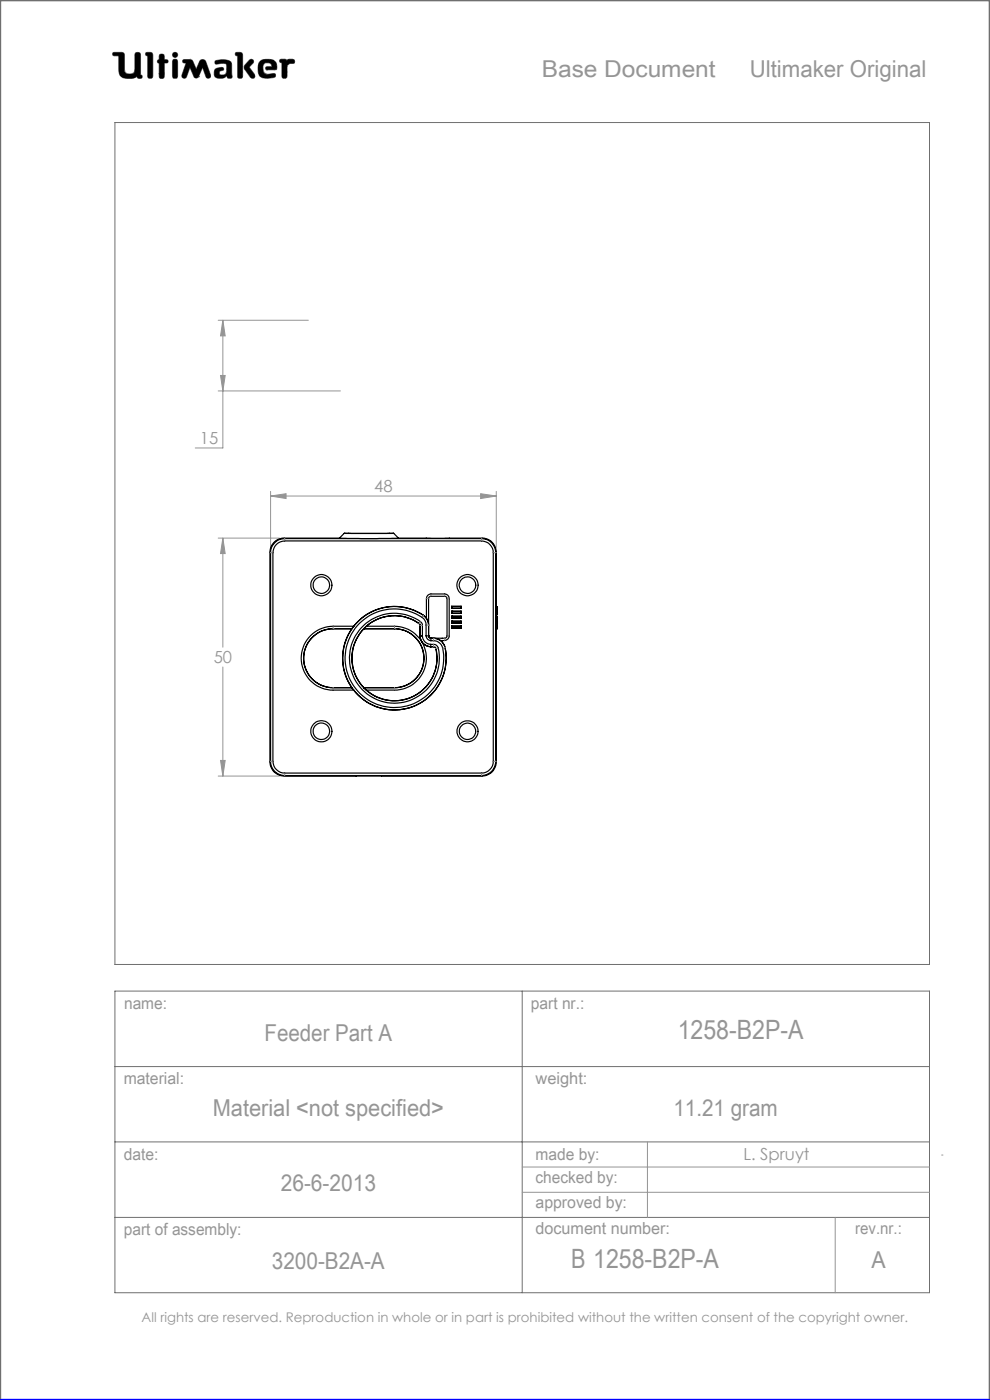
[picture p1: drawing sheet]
<svg xmlns="http://www.w3.org/2000/svg" width="210mm" height="297mm" viewBox="0 0 210 297" stroke-linecap="round" stroke-linejoin="round" font-family="sans-serif">
<g fill="none" stroke="#6f6f6f" stroke-width=".21">
<path d="M24 11.1h1.9l.4 .3 .2 3.9a1.51 1.51 0 0 0 2 0l.2-4a.77 .77 0 0 1 1 0l.1 4.6 .3 .1a.39 .39 0 0 1-.3 .6l-.6-.1-.1-.3a3.8 3.8 0 0 1-3 .3l-.6-.5-.2-.6-.1-3.6h-1a.39 .39 0 0 1-.3-.2 .39 .39 0 0 1 .1-.5zM31 11.1l1.2 .1 .2 .4-.1 4.8a.6 .6 0 0 1-.6 .2 .6 .6 0 0 1-.4-.5v-4.3l-.4-.1zM33.8 12.7v-1.1a.6 .6 0 0 1 .7-.1 .6 .6 0 0 1 .4 .5v.7h.6a.37 .37 0 0 1 0 .6l-.6 .1-.1 3.1a.6 .6 0 0 1-.6 .1 .6 .6 0 0 1-.4-.5v-2.7M33.8 12.7h.1M33.8 13.4h.1M33.8 15.7h.1M33.8 12.7h-.3l-.1 .3v.2l.4 .2M36.7 11.3l.4-.2 .4 .2 .2 .3-.2 .4-.4 .2-.4-.2-.1-.4zM36.8 12.6h.7l.2 .5v3l-.2 .5h-.7l-.2-.5v-3zM38.9 12.7l1.4-.1 .4 .2 .9 1.9 .7-1.6a.73 .73 0 0 1 .7-.5 .73 .73 0 0 1 .7 .5l1 2.8-.1 .5a.53 .53 0 0 1-.5 .2 .53 .53 0 0 1-.4-.3l-.7-2-1 2.1-.4 .2-.4-.2-.9-2.1-.7 2a.54 .54 0 0 1-.5 .3 .54 .54 0 0 1-.5-.2v-.5l.9-2.5-.7-.2zM42.1 16.3h.1M45.6 12.9a3.7 3.7 0 0 1 3.4 .3l.1 .5 .1 2.7a.64 .64 0 0 1-1-.2l-.1-.1a1.93 1.93 0 0 1-2.5 .2 1.32 1.32 0 0 1 .4-1.8l1-.2 .3 .1 .1 .2v.3a.73 .73 0 0 0-.9 .8 .98 .98 0 0 0 1.4 0l.2-.6-.1-1.5a2.59 2.59 0 0 0-2 0l-.4-.2z"/>
<path d="M50 11.1l1.3 .1 .2 .4-.1 4.8a.57 .57 0 0 1-.6 .2 .57 .57 0 0 1-.4-.5v-4.3l-.4-.1zM52.9 12.8l.4-.2 .4 .1 .1 .4-1 1.1 1.2 1.6 .1 .5-.2 .3h-.4a5.9 5.9 0 0 1-1.7-2.2l.1-.6zM55 13.3a2.62 2.62 0 0 1 3.5-.1l.2 1.1-.1 .5h-2l-.2-.1v-.5l1.3-.1-.2-.5a1.24 1.24 0 0 0-1.6 .1l-.1 1.1 .2 .6 .8 .4 1.5-.2 .1 .1v.6a3.8 3.8 0 0 1-3.3-.1 3.2 3.2 0 0 1-.1-2.9zM56.6 14.8h.1M59.4 12.6h1.2l.3 .3a1.21 1.21 0 0 1 1.5-.2v.7l-.9 .1-.6 .4-.1 2.5a.6 .6 0 0 1-.6 .2 .6 .6 0 0 1-.4-.5v-2.8l-.5-.2zM24.4 26h172.8v178.6h-172.8zM24.4 210.3h172.8v63.9h-172.8zM110.8 210.3v63.9M24.4 226.3h172.8M24.4 242.2h172.8M24.4 258.3h172.8"/>
</g>
<path d="M0 297v-297h210v297" fill="none" stroke="#6f6f6f" stroke-width=".5"/>
<g fill="none" stroke="#959595" stroke-width=".21">
<path d="M46.3 67.9h19.1M46.8 79.7h1l-.5 3.2zM47.3 67.9v27.1h-5.9M47.3 67.9l.5 3.4h-1zM46.3 82.9h25.9M46.3 114.2h13M47.3 114.2v23.1M47.3 114.2l.5 3.2h-1zM57.4 104.2v12.1M57.4 105.2h47.9M57.4 105.2l3.3-.5v1.1zM102 104.7l3.3 .5-3.3 .6z"/>
<path d="M105.3 104.2v11.9M47.3 141.5v23.1M46.3 164.6h13M46.8 161.3h1l-.5 3.3zM110.8 247.6h86.4M110.8 252.9h86.4M137.3 242.2v16.1M177.2 258.3v15.9M199.7 245h.3"/>
</g>
<path d="M0 297h210" fill="none" stroke="#00f" stroke-width=".5"/>
<path d="M45.7 12.9l-.1 .5 .2 .2 1.2-.2 .9 .1 .2 .3-.1 1.4a.84 .84 0 0 1-.6 .7 .84 .84 0 0 1-.9-.3l.1-.4 .4-.2a.36 .36 0 0 0 .4-.4 .36 .36 0 0 0-.4-.3 1.23 1.23 0 0 0-1.6 1 1.07 1.07 0 0 0 .3 1.1 1.07 1.07 0 0 0 1.1 .2h.6l.3-.2a.28 .28 0 0 1 .4-.3 .28 .28 0 0 1 .2 .4 .57 .57 0 0 0 .6 .2 .57 .57 0 0 0 .3-.6l-.1-2.4a1.23 1.23 0 0 0-1.5-1zM50 11.1v.6l.4 .1v4.6l.3 .2h.5l.3-.3v-4.8l-.4-.4zM53 12.7l-1.2 1.3v.5l1.4 2 .6 .1 .2-.2v-.6l-1.2-1.6 1-.9v-.4l-.4-.3zM55.2 12.9a2.9 2.9 0 0 0 .1 3.4l.5 .2 1 .1 1.4-.2 .3-.2-.1-.5-.2-.1-1.4 .2-.6-.2-.3-.4-.1-.5a.99 .99 0 0 1 .7-1.3 .99 .99 0 0 1 1.2 .7l-1.2 .1-.2 .4 .3 .2h1.5a.51 .51 0 0 0 .6-.1 .51 .51 0 0 0 0-.6 1.62 1.62 0 0 0-2-1.5l-1.1 .1zM59.4 12.6l-.1 .6 .5 .1v3l.2 .3h.6l.3-.4v-2.3l.6-.4 .9-.1 .1-.5-.3-.3h-1l-.3 .3-.4-.3zM36.7 12.7l-.1 .3v3.4l.2 .2h.7l.2-.3v-3.4l-.2-.3zM36.6 11.6a.56 .56 0 0 0 1.1 0 .56 .56 0 0 0-1.1 0zM33.8 11.6v1.1l-.4 .2v.4l.4 .1v2.9l.2 .3h.5l.4-.4v-2.8l.7-.1 .1-.4-.3-.2h-.5v-.8l-.2-.4h-.6zM31 11.1l-.1 .6 .4 .1v4.5l.3 .3h.5l.3-.5v-4.7l-.4-.3zM38.8 12.7v.5l.7 .2-.9 2.5 .1 .6 .5 .1 .3-.2 .8-2.1 .9 2.1 .3 .2h.3l.3-.2 .9-2.1 .7 2.1 .6 .2 .4-.2v-.5l-1-2.8-.3-.4h-.7l-.3 .2-.8 1.8-.9-1.9-.4-.2zM24 11.2v.6h1.2v2.7a1.76 1.76 0 0 0 2.2 2.1h.9l.8-.4 .3 .4h.6l.2-.2-.1-.4-.3-.1v-4.4l-.4-.4h-.5l-.3 .4v3.4a.81 .81 0 0 1-1.1 .8h-.1a.86 .86 0 0 1-1-1.1l-.1-3.3-.4-.2z" fill-rule="evenodd" fill="#000"/>
<path d="M46.8 161.3h1l-.5 3.3zM47.3 114.2l.5 3.2h-1zM57.4 105.2l3.3-.5v1.1zM102 104.7l3.3 .5-3.3 .6zM47.3 67.9l.5 3.4h-1zM46.8 79.7h1l-.5 3.2z" fill="#959595"/>
<g fill="none" stroke="#000" stroke-width=".25">
<path d="M58.3 115.1a2.73 2.73 0 0 1 2.1-.8h41.7a3 3 0 0 1 3.1 3v44.2a3 3 0 0 1-3.1 3h-41.7a3 3 0 0 1-3-3v-44.2a2.73 2.73 0 0 1 .9-2.2zM58.6 115.5a2.72 2.72 0 0 1 1.8-.7h41.7a2.53 2.53 0 0 1 2.5 2.5v44.2a2.53 2.53 0 0 1-2.5 2.5h-41.7a2.53 2.53 0 0 1-2.5-2.5v-44.2a2.72 2.72 0 0 1 .7-1.8zM72 114.2h-11.7a3 3 0 0 0-3 3v44.4a3 3 0 0 0 3 3h20.6M72 114.2h12.5M73 113.1h10.5M73 113.1l-1 1.1M83.5 113.1l1 1.1M84.5 114.2h17.8a3 3 0 0 1 3 3l-.1 11.6M74.6 133.4a11 11 0 0 0 0 12.5M75 132.9l-.4 .5h-3.9a6.3 6.3 0 0 0-6.3 6.2 6.3 6.3 0 0 0 6.3 6.3h3.9M75 132.9h-4.3a6.8 6.8 0 0 0-6.8 6.7 6.8 6.8 0 0 0 6.8 6.8h4.3M77.2 133.4h.1"/>
<path d="M77.2 133.4a9 9 0 0 0 0 12.5M77.2 133.4h6.5a6.3 6.3 0 0 1 6.2 6.2 6.3 6.3 0 0 1-6.2 6.3h-6.5M77.7 132.9l-.5 .5M77.7 132.9h6a6.8 6.8 0 0 1 6.8 6.7 6.8 6.8 0 0 1-6.8 6.8h-6M88.9 132.3a9 9 0 0 0-13.8 4.4 9 9 0 0 0 8.1 12 9 9 0 0 0 9.3-11.1M88.9 132.3l.2 .3v2.3M88.9 132.3l.2 .4M88.9 132.3a9 9 0 0 0-11.2 .6M89.1 134.9a2.29 2.29 0 0 0 2.3 2.3M89.1 134.9a2.25 2.25 0 0 0 2.3 2.3M89.1 134.9h.1M89.6 134.9a1.85 1.85 0 0 0 1.8 1.8"/>
<path d="M89.6 134.9v-2.4a5.4 5.4 0 0 0-3.5-2.1 9.5 9.5 0 0 0-12 8.3 9.5 9.5 0 0 0 10.3 10.4 9.5 9.5 0 0 0 8.4-11.9 1.22 1.22 0 0 0-1.4-.5M89.6 134.9h-.5M90.4 134.9v-2.3a2.11 2.11 0 0 0-1.5-2 10.4 10.4 0 0 0-15.3 6.2 10.4 10.4 0 0 0 9.8 13.3 10.4 10.4 0 0 0 10.4-12.9 2.11 2.11 0 0 0-2.4-1.3M90.4 134.9a1.09 1.09 0 0 0 1 1M90.4 134.9h.5M90.5 131.1l.3 .6 .1 .9a3.1 3.1 0 0 0-2.4-2.8 11 11 0 0 0-15.5 7.4 11 11 0 0 0 10.8 13.4 11 11 0 0 0 10.5-13.6l-.2-.4a2.52 2.52 0 0 0-2.1-1.2M90.5 131.1a10.8 10.8 0 0 0-15.5 1.8M90.5 131.1v-4.1a.96 .96 0 0 1 .9-1h2.9a.96 .96 0 0 1 1 1v7.9a1.03 1.03 0 0 1-1 1h-.8M90.9 134.9l.2 .4 .3 .1M90.9 134.9h.1M90.9 134.9v-8.1l.5-.3h3.1l.3 .5v8.1l-.5 .3h-2.9M91.4 136.7v.5"/>
<path d="M91.4 137.2h.1M91.4 137.2h.6M91.4 135.4v.5M91.4 135.4h.1M92 137.2l.3 .1 .2 .3M92 137.2l.5 .4M92 135.4l.6 .1 .9 .4M92.5 137.6a9 9 0 0 1-4.2 9.8 9 9 0 0 1-10.6-1M93.5 135.9a4.2 4.2 0 0 1 1.2 3.7 11 11 0 0 1-7.4 10.4 11 11 0 0 1-12.3-3.6M95.8 131.8h.1M95.8 129h.1M95.8 131.1h.1"/>
<path d="M95.8 132.2h.1M95.8 130.7h.1M95.8 133.2h.1M95.8 130.1h.1M95.8 129.7h.1M95.8 129.7h2v.4h-2M95.8 130.7h2v.4h-2M95.8 131.8h2v.4h-2M95.8 129.7v.4M95.8 130.7v.4M95.8 131.8v.4M95.8 128.7h2"/>
<path d="M97.8 128.7v.3M97.8 129.7v.4M97.8 130.7v.4M97.8 131.8v.4M97.8 132.8l-2 .1v.3M97.8 132.8v.4h-2M97.8 128.6v.4h-2M97.8 128.6h-2v.4M97.8 132.8v.4M97.8 128.6v.1M105.2 133.4l.1 28.2a3 3 0 0 1-3 3h-21.3M105.2 133.4h.3"/>
<path d="M105.2 132.8h.3M105.2 131.8h.3M105.2 129.4v.4M105.2 130.4v.4M105.2 132.4v.4M105.2 129.8h.3M105.2 130.8h.3M105.2 128.8h.3M105.2 130.4h.3M105.2 132.4h.3M105.2 129.4h.3M105.5 130.3l-.3 .1"/>
<path d="M105.5 132.3l-.3 .1M105.5 133.3l-.3 .1M105.5 129.3l-.3 .1M105.5 132.3v.1M105.5 128.8v.5M105.5 129.8v.5M105.5 130.8v.6M105.5 131.8v.5M105.5 132.8v.5M105.5 133.3v.1M105.5 130.3v.1M105.5 129.3v.1"/>
<path d="M105.5 131.4l-.3-.1v.5M105.5 131.8h.1M105.5 128.8v.6M105.5 129.8v.6M105.5 131.8v.6M105.5 132.8v.6M105.5 130.8h.1M105.5 132.8h.1M105.5 128.8h.1M105.5 129.8h.1M74.6 145.9l.4 .5M77.2 145.9l.5 .5"/>
<path d="M77.2 145.9h.1"/>
<circle cx="68.2" cy="124.1" r="2.25"/>
<circle cx="68.2" cy="124.1" r="1.75"/>
<circle cx="99.2" cy="124.1" r="2.25"/>
<circle cx="99.2" cy="124.2" r="1.76"/>
<circle cx="68.2" cy="155.1" r="2.26"/>
<circle cx="68.2" cy="155.1" r="1.76"/>
<circle cx="99.2" cy="155.1" r="2.23"/>
<circle cx="99.2" cy="155.1" r="1.73"/>
</g>
<g fill="none" stroke="#808080" stroke-width=".21">
<path d="M57.3 117.2l.6 .1M60.3 114.2l.1 .6M102.3 114.2l-.2 .1v.5M105.3 117.2l-.7 .1M70.7 133.4h.1M70.7 132.9v.5M83.7 133.4h.1M83.7 132.9v.5M88.9 132.3h.1M89.2 131.9l-.3 .4M89.6 132.7h-.5M89.8 130.5l-.3 .4"/>
<path d="M90.4 132.6h.5M90.5 127h.4M90.9 132.6h.1M91.4 126v.5M92 135.4h.1M92 137.2h.1M92 135.4v.5M92 136.7v.5M92.5 137.6h.1M93 137.5l-.5 .1M94.3 135.4v.5M94.3 126v.5"/>
<path d="M94.4 137.4l-.5 .1M94.8 127h.5M94.8 134.9h.5M70.7 145.9v.5M83.7 145.9v.5M57.9 161.5h-.5l-.1 .1M60.4 164l-.1 .6M102.1 164v.5l.2 .1M104.6 161.5h.6l.1 .1"/>
</g>
<g font-size="5.6" fill="#959595">
<text x="143.8" y="220.3">1258-B2P-A</text>
<text x="121.1" y="269.1">B 1258-B2P-A</text>
</g>
<g font-size="4.9" fill="#959595">
<text x="114.9" y="16.3">Base Document</text>
<text x="159" y="16.3">Ultimaker Original</text>
<text x="56.1" y="220.9">Feeder Part A</text>
<text x="45.1" y="236.7">Material &lt;not specified&gt;</text>
<text x="142.8" y="236.7">11.21 gram</text>
<text x="59.6" y="252.7">26-6-2013</text>
<text x="57.7" y="269.3">3200-B2A-A</text>
<text x="184.9" y="269.1">A</text>
</g>
<g font-size="3.5" fill="#959595">
<text x="42.4" y="94.3">15</text>
<text x="79.4" y="104.5">48</text>
<text x="45.3" y="140.7">50</text>
<text x="26.3" y="214.1">name:</text>
<text x="112.6" y="214">part nr.:</text>
<text x="26.2" y="229.9">material:</text>
<text x="113.6" y="229.9">weight:</text>
<text x="26.3" y="246">date:</text>
<text x="113.6" y="246">made by:</text>
<text x="113.6" y="251.1">checked by:</text>
<text x="157.7" y="246.2">L. Spruyt</text>
<text x="113.6" y="256.3">approved by:</text>
<text x="26.3" y="262">part of assembly:</text>
<text x="113.6" y="261.8">document number:</text>
<text x="181.4" y="261.9">rev.nr.:</text>
</g>
<text font-size="2.8" fill="#959595" x="30" y="280.4">All rights are reserved. Reproduction in whole or in part is prohibited without the written consent of the copyright owner.</text>
</svg>
